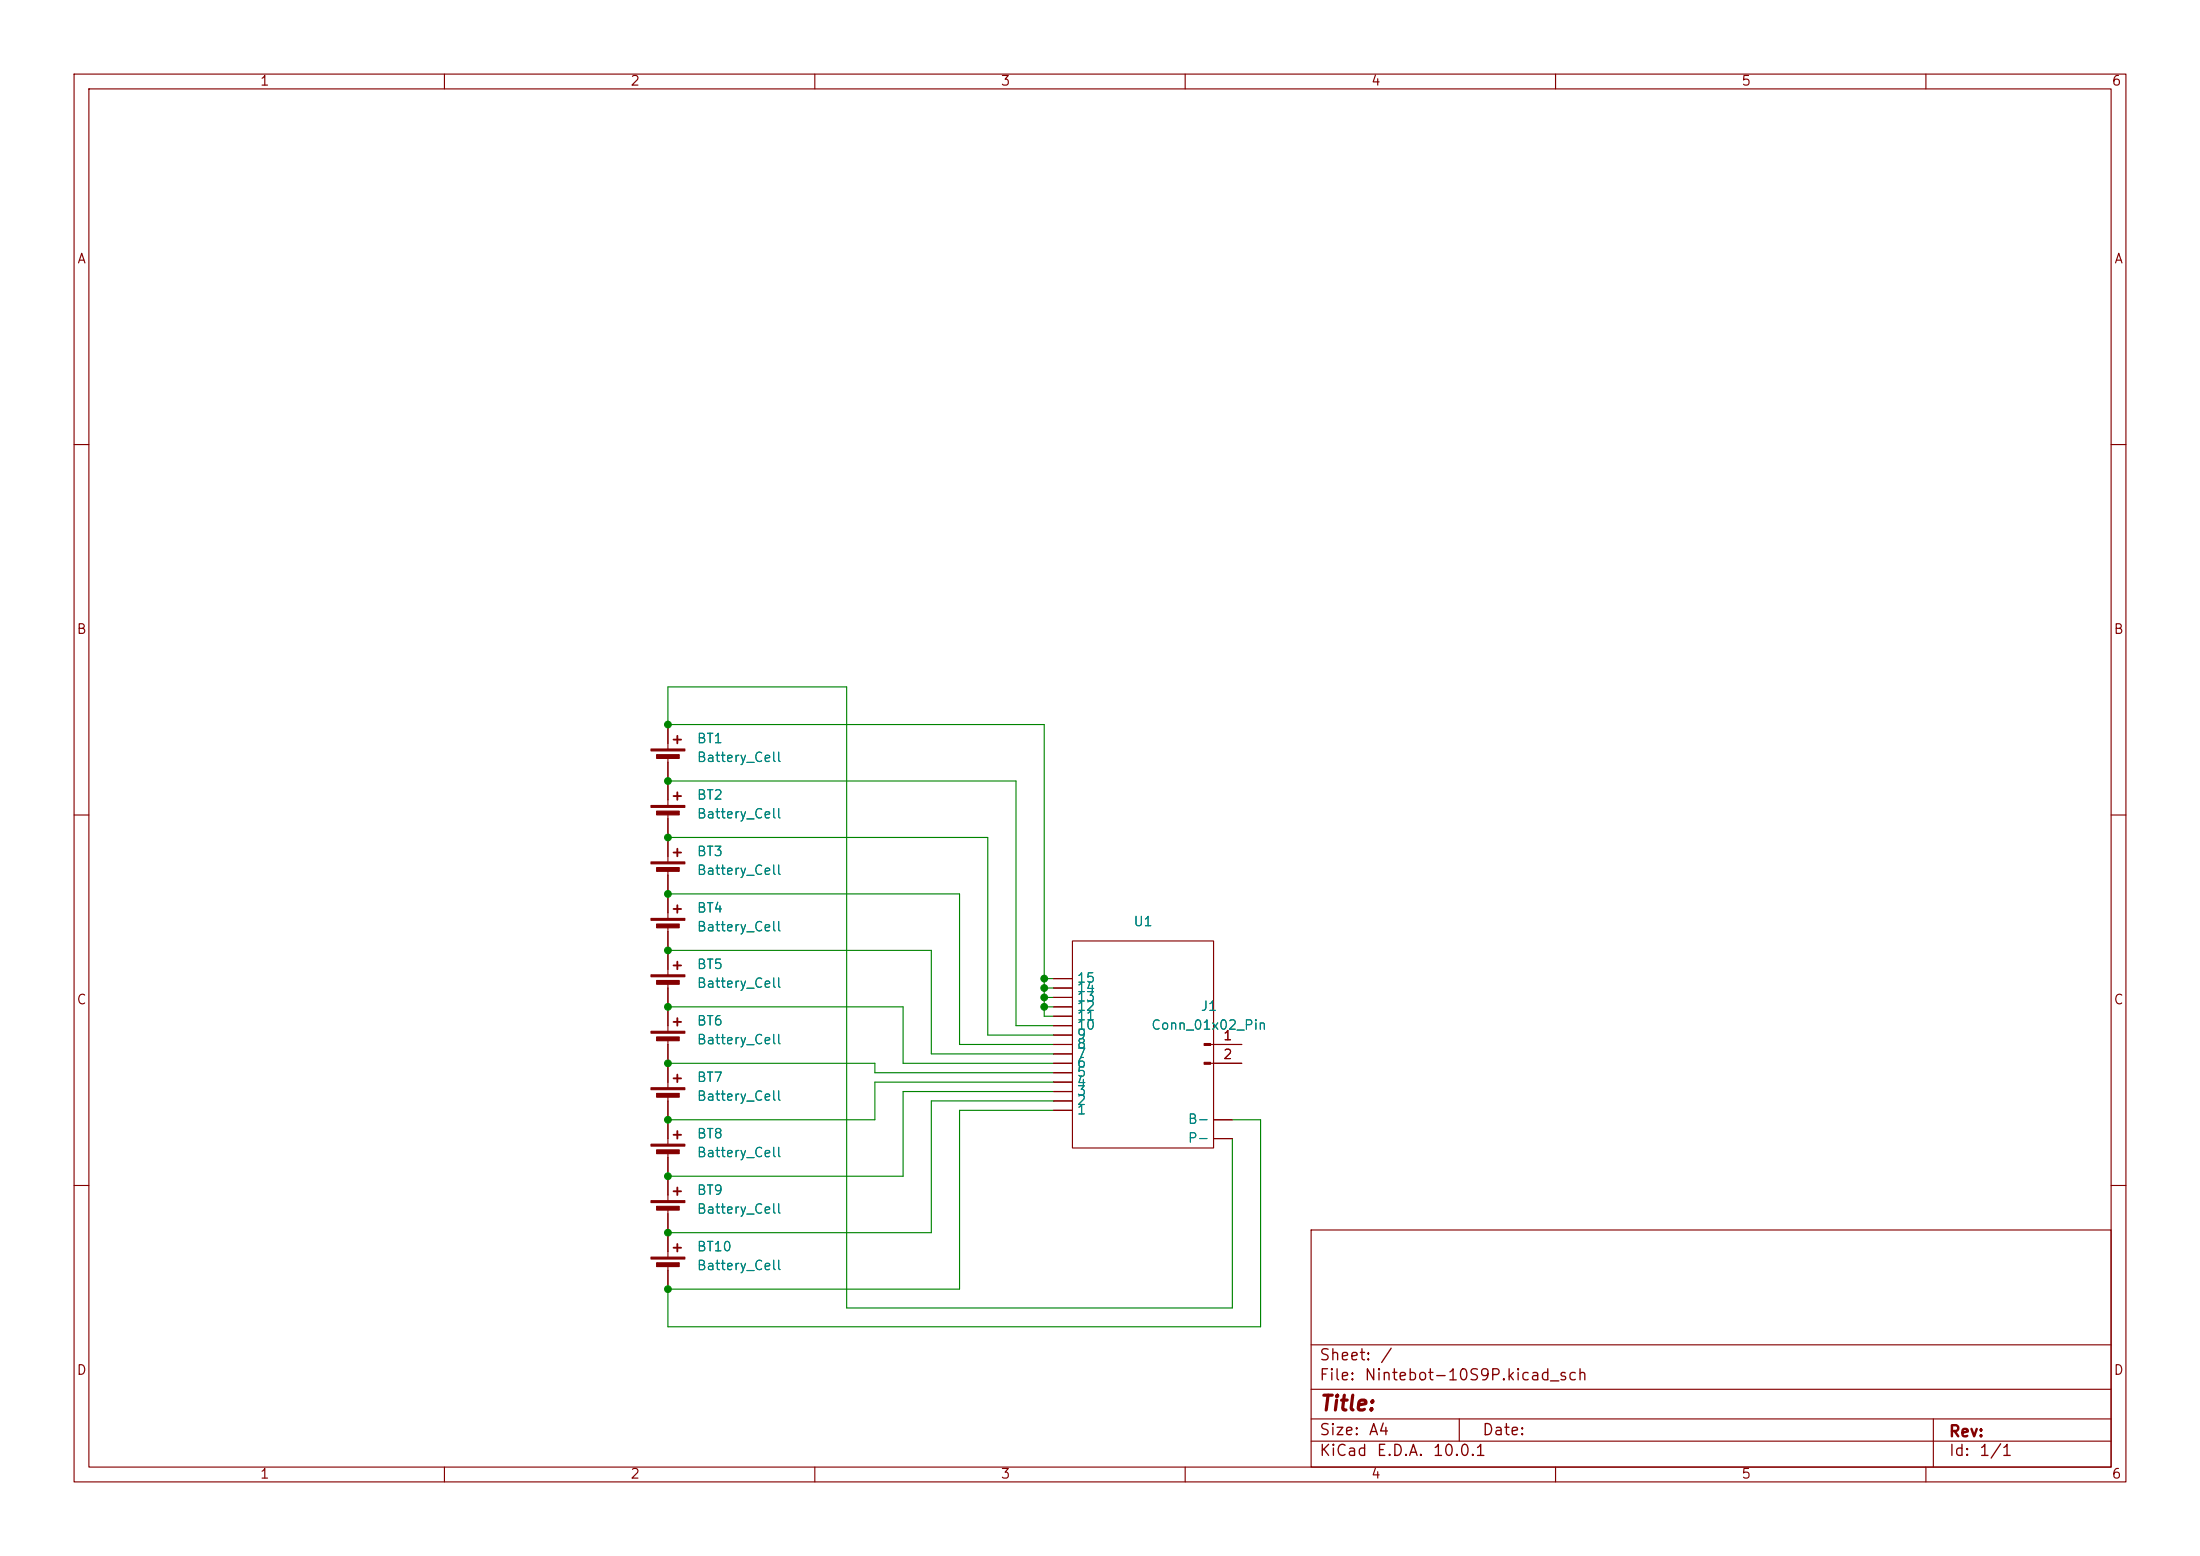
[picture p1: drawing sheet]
<svg xmlns="http://www.w3.org/2000/svg" width="297mm" height="210mm" viewBox="0 0 297 210" stroke-linecap="round" stroke-linejoin="round" font-family="sans-serif">
<g fill="none" stroke="#840000" stroke-width=".15">
<path d="M10 10h277v190h-277zM12 12h273v186h-273zM60 10v2M110 10v2M160 10v2M210 10v2M260 10v2M10 60h2M285 60h2M90.2 97.8v3.3M10 110h2M90.2 102.1v6.6"/>
<path d="M90.2 109.7v6.6M90.2 117.3v6.7M285 110h2M90.2 125v6.6M90.2 132.6v6.6M142.2 132.1h2.6M142.2 133.4h2.6M142.2 134.6h2.6M142.2 135.9h2.6M142.2 137.2h2.6M142.2 138.4h2.6M142.2 139.7h2.6"/>
<path d="M144.8 127h19v27.9h-19zM90.2 140.2v6.6M90.2 147.8v6.6M90.2 155.4v6.7M142.2 141h2.6M142.2 143.5h2.6M142.2 142.2h2.6M142.2 144.8h2.6M142.2 146.1h2.6M142.2 147.3h2.6M142.2 148.6h2.6M142.2 149.9h2.6"/>
<path d="M163.4 141h4.2M163.4 143.5h4.2M163.8 151.1h2.6M163.8 153.7h2.6M10 160h2M90.2 163.1v6.6M90.2 170.7v3.3M177 166h108v32h-108zM285 160h2M60 198v2M110 198v2M160 198v2"/>
<path d="M177 194.5h108M177 191.5h108M177 187.5h108M177 181.5h108M197 191.5v3M210 198v2M260 198v2M261 191.5v6.5"/>
</g>
<g fill="#840000" stroke="#840000" stroke-width=".15">
<path d="M87.9 146.8h4.6v.3h-4.6z"/>
<path d="M88.6 147.6h3.1v.5h-3.1z"/>
<path d="M162.6 140.8h.8v.3h-.8z"/>
<path d="M162.6 143.4h.8v.2h-.8z"/>
<path d="M87.9 108.7h4.6v.3h-4.6z"/>
<path d="M88.6 109.5h3.1v.5h-3.1z"/>
<path d="M87.9 101.1h4.6v.2h-4.6z"/>
<path d="M88.6 101.9h3.1v.5h-3.1z"/>
<path d="M87.9 116.3h4.6v.3h-4.6z"/>
<path d="M88.6 117.1h3.1v.5h-3.1z"/>
<path d="M87.9 131.6h4.6v.2h-4.6z"/>
<path d="M88.6 132.3h3.1v.5h-3.1z"/>
<path d="M87.9 124h4.6v.2h-4.6z"/>
<path d="M88.6 124.7h3.1v.5h-3.1z"/>
<path d="M87.9 169.7h4.6v.2h-4.6z"/>
<path d="M88.6 170.4h3.1v.5h-3.1z"/>
<path d="M87.9 162.1h4.6v.2h-4.6z"/>
<path d="M88.6 162.8h3.1v.5h-3.1z"/>
<path d="M87.9 139.2h4.6v.2h-4.6z"/>
<path d="M88.6 140h3.1v.5h-3.1z"/>
<path d="M87.9 154.4h4.6v.3h-4.6z"/>
<path d="M88.6 155.2h3.1v.5h-3.1z"/>
</g>
<g fill="none" stroke="#840000" stroke-width=".25">
<path d="M90.9 99.8h1M91.4 99.3v1M90.9 107.4h1M90.9 115.1h1M91.4 106.9v1.1M91.4 114.6v1M90.9 130.3h1M90.9 122.7h1M90.9 137.9h1M91.4 122.2v1M91.4 129.8v1M91.4 137.4v1"/>
<path d="M90.9 145.5h1M90.9 153.2h1M91.4 145v1.1M91.4 152.7v1M90.9 168.4h1M90.9 160.8h1M91.4 160.3v1M91.4 167.9v1"/>
</g>
<g fill="none" stroke="#008400" stroke-width=".15">
<path d="M90.2 105.4h47v33h5M90.2 113h43.1v26.7h8.9M90.2 135.9h31.7v7.6h20.3M90.2 128.3h35.5v13.9h16.5M90.2 120.7h39.3v20.3h12.7M141 135.9h1.2M141 134.6h1.2M141 133.4h1.2M141 132.1h1.2M142.2 137.2h-1.2v-39.4h-50.8v-5.1h24.1v83.8h52.1v-22.8M90.2 143.5h27.9v1.3h24.1M142.2 149.9h-12.7v24.1h-39.3v5.1h80v-28h-3.8"/>
<path d="M142.2 147.3h-20.3v11.5h-31.7M142.2 148.6h-16.5v17.8h-35.5M142.2 146.1h-24.1v5h-27.9"/>
</g>
<g fill="#008400" stroke="#008400" stroke-width=".14">
<circle cx="90.2" cy="135.9" r=".46"/>
<circle cx="90.2" cy="151.1" r=".46"/>
<circle cx="90.2" cy="143.5" r=".46"/>
<circle cx="90.2" cy="174" r=".46"/>
<circle cx="90.2" cy="166.4" r=".46"/>
<circle cx="90.2" cy="158.8" r=".46"/>
<circle cx="90.2" cy="120.7" r=".46"/>
<circle cx="90.2" cy="128.3" r=".46"/>
<circle cx="90.2" cy="97.8" r=".46"/>
<circle cx="90.2" cy="113" r=".46"/>
<circle cx="90.2" cy="105.4" r=".46"/>
<circle cx="141" cy="135.9" r=".46"/>
<circle cx="141" cy="134.6" r=".46"/>
<circle cx="141" cy="133.4" r=".46"/>
<circle cx="141" cy="132.1" r=".46"/>
</g>
<text font-size="2" fill="#840000" x="178" y="190.9">Title:</text>
<g font-size="1.5" fill="#840000">
<text x="178" y="184">Sheet:</text>
<text x="186.2" y="184">/</text>
<text x="178" y="186.7">File:</text>
<text x="184.1" y="186.7">Nintebot-10S9P.kicad_sch</text>
<text x="178" y="196.9">KiCad</text>
<text x="178" y="194.1">Size:</text>
<text x="184.7" y="194.1">A4</text>
<text x="185.7" y="196.9">E.D.A.</text>
<text x="193.3" y="196.9">10.0.1</text>
<text x="200" y="194.1">Date:</text>
<text x="263" y="194.3">Rev:</text>
<text x="263" y="196.9">Id:</text>
<text x="267.1" y="196.9">1/1</text>
</g>
<g font-size="1.3" fill="#840000">
<text x="35" y="11.9">1</text>
<text x="85" y="11.9">2</text>
<text x="135" y="11.9">3</text>
<text x="185" y="11.9">4</text>
<text x="235" y="11.9">5</text>
<text x="285" y="11.9">6</text>
<text x="10.3" y="35.9">A</text>
<text x="285.3" y="35.9">A</text>
<text x="10.3" y="85.9">B</text>
<text x="285.3" y="85.9">B</text>
<text x="10.3" y="135.9">C</text>
<text x="285.3" y="135.9">C</text>
<text x="165" y="140.7">1</text>
<text x="165" y="143.3">2</text>
<text x="10.3" y="185.9">D</text>
<text x="285.3" y="185.9">D</text>
<text x="35" y="199.9">1</text>
<text x="85" y="199.9">2</text>
<text x="135" y="199.9">3</text>
<text x="185" y="199.9">4</text>
<text x="235" y="199.9">5</text>
<text x="285" y="199.9">6</text>
</g>
<g font-size="1.3" fill="#008484">
<text x="94" y="100.6">BT1</text>
<text x="94" y="103.2">Battery_Cell</text>
<text x="94" y="108.2">BT2</text>
<text x="94" y="110.8">Battery_Cell</text>
<text x="94" y="115.9">BT3</text>
<text x="94" y="118.4">Battery_Cell</text>
<text x="94" y="123.5">BT4</text>
<text x="152.9" y="125.3">U1</text>
<text x="94" y="131.1">BT5</text>
<text x="94" y="126">Battery_Cell</text>
<text x="94" y="133.6">Battery_Cell</text>
<text x="145.3" y="132.9">15</text>
<text x="145.3" y="134.2">14</text>
<text x="145.3" y="135.5">13</text>
<text x="145.3" y="136.8">12</text>
<text x="162" y="136.8">J1</text>
<text x="94" y="138.7">BT6</text>
<text x="94" y="141.3">Battery_Cell</text>
<text x="145.3" y="138">11</text>
<text x="145.3" y="139.3">10</text>
<text x="145.3" y="140.6">9</text>
<text x="145.3" y="141.8">8</text>
<text x="145.3" y="143.1">7</text>
<text x="155.3" y="139.3">Conn_01x02_Pin</text>
<text x="94" y="146.3">BT7</text>
<text x="94" y="148.9">Battery_Cell</text>
<text x="145.3" y="144.4">6</text>
<text x="145.3" y="145.6">5</text>
<text x="145.3" y="146.9">4</text>
<text x="145.3" y="148.2">3</text>
<text x="145.3" y="149.5">2</text>
<text x="94" y="154">BT8</text>
<text x="145.3" y="150.7">1</text>
<text x="160.3" y="152">B-</text>
<text x="160.3" y="154.5">P-</text>
<text x="94" y="161.6">BT9</text>
<text x="94" y="156.5">Battery_Cell</text>
<text x="94" y="164.1">Battery_Cell</text>
<text x="94" y="169.2">BT10</text>
<text x="94" y="171.7">Battery_Cell</text>
</g>
</svg>
